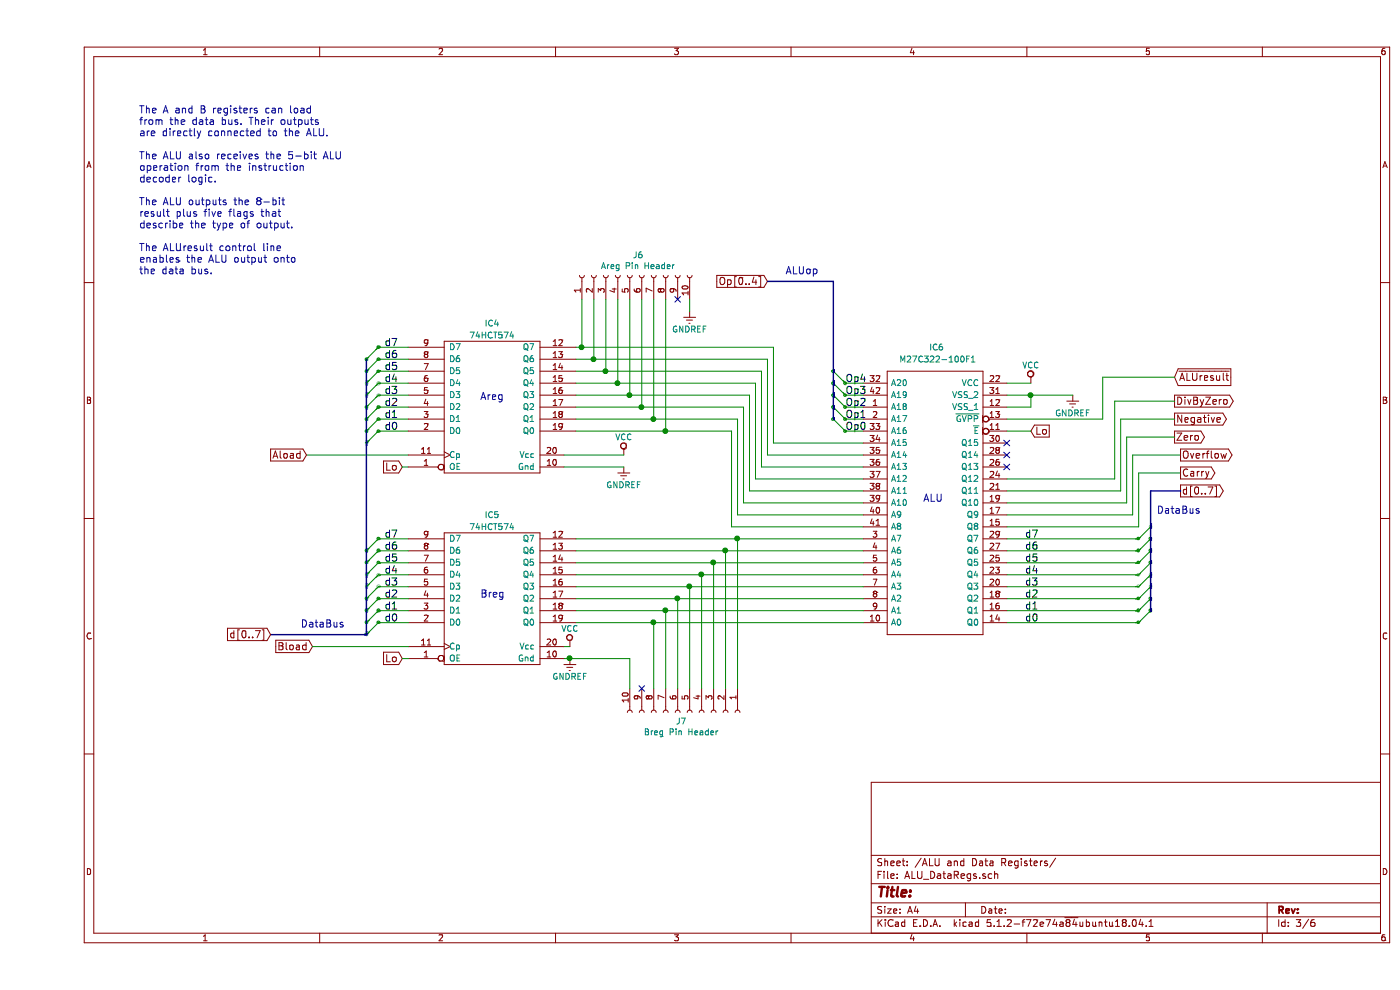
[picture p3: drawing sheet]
EESchema Schematic File Version 4
LIBS:Schematic-cache
EELAYER 29 0
EELAYER END
$Descr A4 11693 8268
encoding utf-8
Sheet 3 6
Title ""
Date ""
Rev ""
Comp ""
Comment1 ""
Comment2 ""
Comment3 ""
Comment4 ""
$EndDescr
$Comp
L 74LS593:M27C322-100F1-RESCUE-Schematic IC6
U 1 1
P 6900 3200
F 0 "IC6" H 7450 3500 50  0000 L CNN
F 1 "M27C322-100F1" H 7200 3400 50  0000 L CNN
F 2 "Housings_DIP:DIP-42_W15.24mm_Socket" H 7950 3300 50  0001 L CNN
F 3 "https://componentsearchengine.com/Datasheets/1/M27C322-100F1.pdf" H 7950 3200 50  0001 L CNN
F 4 "EPROM 32M (2Mx16) 100ns" H 7950 3100 50  0001 L CNN "Description"
F 5 "5.71" H 7950 3000 50  0001 L CNN "Height"
F 6 "STMicroelectronics" H 7950 2900 50  0001 L CNN "Manufacturer_Name"
F 7 "M27C322-100F1" H 7950 2800 50  0001 L CNN "Manufacturer_Part_Number"
F 8 "511-M27C322-10F" H 7950 2700 50  0001 L CNN "Mouser Part Number"
F 9 "https://www.mouser.com/Search/Refine.aspx?Keyword=511-M27C322-10F" H 7950 2600 50  0001 L CNN "Mouser Price/Stock"
F 10 "4151455" H 7950 2500 50  0001 L CNN "RS Part Number"
F 11 "http://uk.rs-online.com/web/p/products/4151455" H 7950 2400 50  0001 L CNN "RS Price/Stock"
	1    6900 3200
	1    0    0    -1  
$EndComp
Text Notes 7400 4200 0    60   ~ 0
ALU
$Comp
L 74LS593:74LS574-RESCUE-Schematic IC5
U 1 1
P 3800 5000
F 0 "IC5" H 3800 5700 50  0000 C CNN
F 1 "74HCT574" H 3800 5600 50  0000 C CNN
F 2 "Housings_DIP:DIP-20_W7.62mm_Socket" H 3800 5000 50  0001 C CNN
F 3 "" H 3800 5000 50  0001 C CNN
	1    3800 5000
	1    0    0    -1  
$EndComp
$Comp
L 74LS593:74LS574-RESCUE-Schematic IC4
U 1 1
P 3800 3400
F 0 "IC4" H 3800 4100 50  0000 C CNN
F 1 "74HCT574" H 3800 4000 50  0000 C CNN
F 2 "Housings_DIP:DIP-20_W7.62mm_Socket" H 3800 3400 50  0001 C CNN
F 3 "" H 3800 3400 50  0001 C CNN
	1    3800 3400
	1    0    0    -1  
$EndComp
Text Notes 3700 3350 0    60   ~ 0
Areg
Text Notes 3700 5000 0    60   ~ 0
Breg
Entry Wire Line
	2750 3000 2850 2900
Entry Wire Line
	2750 3100 2850 3000
Entry Wire Line
	2750 3200 2850 3100
Entry Wire Line
	2750 3300 2850 3200
Entry Wire Line
	2750 3400 2850 3300
Entry Wire Line
	2750 3500 2850 3400
Entry Wire Line
	2750 3600 2850 3500
Entry Wire Line
	2750 3700 2850 3600
Entry Wire Line
	2750 4600 2850 4500
Entry Wire Line
	2750 4700 2850 4600
Entry Wire Line
	2750 4800 2850 4700
Entry Wire Line
	2750 4900 2850 4800
Entry Wire Line
	2750 5000 2850 4900
Entry Wire Line
	2750 5100 2850 5000
Entry Wire Line
	2750 5200 2850 5100
Entry Wire Line
	2750 5300 2850 5200
Text Label 2900 5200 0    60   ~ 0
d0
Text Label 2900 5100 0    60   ~ 0
d1
Text Label 2900 5000 0    60   ~ 0
d2
Text Label 2900 4900 0    60   ~ 0
d3
Text Label 2900 4800 0    60   ~ 0
d4
Text Label 2900 4700 0    60   ~ 0
d5
Text Label 2900 4600 0    60   ~ 0
d6
Text Label 2900 4500 0    60   ~ 0
d7
Text Label 2900 3600 0    60   ~ 0
d0
Text Label 2900 3500 0    60   ~ 0
d1
Text Label 2900 3400 0    60   ~ 0
d2
Text Label 2900 3300 0    60   ~ 0
d3
Text Label 2900 3200 0    60   ~ 0
d4
Text Label 2900 3100 0    60   ~ 0
d5
Text Label 2900 3000 0    60   ~ 0
d6
Text Label 2900 2900 0    60   ~ 0
d7
Entry Wire Line
	9200 5200 9300 5100
Entry Wire Line
	9200 5100 9300 5000
Entry Wire Line
	9200 5000 9300 4900
Entry Wire Line
	9200 4900 9300 4800
Entry Wire Line
	9200 4800 9300 4700
Entry Wire Line
	9200 4700 9300 4600
Entry Wire Line
	9200 4600 9300 4500
Entry Wire Line
	9200 4500 9300 4400
Text GLabel 9550 4100 2    60   Output ~ 0
d[0..7]
Entry Wire Line
	6650 3100 6750 3200
Entry Wire Line
	6650 3200 6750 3300
Entry Wire Line
	6650 3300 6750 3400
Entry Wire Line
	6650 3400 6750 3500
Entry Wire Line
	6650 3500 6750 3600
Text Label 6750 3600 0    60   ~ 0
Op0
Text Label 6750 3500 0    60   ~ 0
Op1
Text Label 6750 3400 0    60   ~ 0
Op2
Text Label 6750 3300 0    60   ~ 0
Op3
Text Label 6750 3200 0    60   ~ 0
Op4
Text GLabel 6100 2350 0    60   Input ~ 0
Op[0..4]
Text GLabel 9550 3950 2    60   Output ~ 0
Carry
Text GLabel 9500 3650 2    60   Output ~ 0
Zero
Text GLabel 9500 3500 2    60   Output ~ 0
Negative
NoConn ~ 8100 3700
NoConn ~ 8100 3800
NoConn ~ 8100 3900
$Comp
L power:VCC #PWR08
U 1 1
P 8300 3200
F 0 "#PWR08" H 8300 3050 50  0001 C CNN
F 1 "VCC" H 8300 3350 50  0000 C CNN
F 2 "" H 8300 3200 50  0001 C CNN
F 3 "" H 8300 3200 50  0001 C CNN
	1    8300 3200
	1    0    0    -1  
$EndComp
$Comp
L power:VCC #PWR09
U 1 1
P 4900 3800
F 0 "#PWR09" H 4900 3650 50  0001 C CNN
F 1 "VCC" H 4900 3950 50  0000 C CNN
F 2 "" H 4900 3800 50  0001 C CNN
F 3 "" H 4900 3800 50  0001 C CNN
	1    4900 3800
	1    0    0    -1  
$EndComp
$Comp
L power:VCC #PWR010
U 1 1
P 4450 5400
F 0 "#PWR010" H 4450 5250 50  0001 C CNN
F 1 "VCC" H 4450 5550 50  0000 C CNN
F 2 "" H 4450 5400 50  0001 C CNN
F 3 "" H 4450 5400 50  0001 C CNN
	1    4450 5400
	1    0    0    -1  
$EndComp
$Comp
L power:GNDREF #PWR011
U 1 1
P 4900 3900
F 0 "#PWR011" H 4900 3650 50  0001 C CNN
F 1 "GNDREF" H 4900 3750 50  0000 C CNN
F 2 "" H 4900 3900 50  0001 C CNN
F 3 "" H 4900 3900 50  0001 C CNN
	1    4900 3900
	1    0    0    -1  
$EndComp
$Comp
L power:GNDREF #PWR012
U 1 1
P 4450 5500
F 0 "#PWR012" H 4450 5250 50  0001 C CNN
F 1 "GNDREF" H 4450 5350 50  0000 C CNN
F 2 "" H 4450 5500 50  0001 C CNN
F 3 "" H 4450 5500 50  0001 C CNN
	1    4450 5500
	1    0    0    -1  
$EndComp
Text GLabel 2250 3800 0    60   Input ~ 0
Aload
Text GLabel 2300 5400 0    60   Input ~ 0
Bload
Text GLabel 9500 3150 2    60   Input ~ 0
~ALUresult
$Comp
L power:GNDREF #PWR013
U 1 1
P 8650 3300
F 0 "#PWR013" H 8650 3050 50  0001 C CNN
F 1 "GNDREF" H 8650 3150 50  0000 C CNN
F 2 "" H 8650 3300 50  0001 C CNN
F 3 "" H 8650 3300 50  0001 C CNN
	1    8650 3300
	1    0    0    -1  
$EndComp
Wire Wire Line
	4500 4500 5850 4500
Wire Wire Line
	4500 4600 5750 4600
Wire Wire Line
	4500 4700 5650 4700
Wire Wire Line
	4500 4800 5550 4800
Wire Wire Line
	6150 3700 6900 3700
Wire Wire Line
	6100 3800 6900 3800
Wire Wire Line
	6050 3900 6900 3900
Wire Wire Line
	6000 4000 6900 4000
Wire Wire Line
	5950 4100 6900 4100
Wire Wire Line
	5900 4200 6900 4200
Wire Wire Line
	5850 4300 6900 4300
Wire Wire Line
	5800 4400 6900 4400
Wire Wire Line
	5800 3600 5800 4400
Wire Wire Line
	5850 3500 5850 4300
Wire Wire Line
	5900 3400 5900 4200
Wire Wire Line
	5950 3300 5950 4100
Wire Wire Line
	6000 3200 6000 4000
Wire Wire Line
	6050 3100 6050 3900
Wire Wire Line
	6100 3000 6100 3800
Wire Wire Line
	6150 2900 6150 3700
Wire Bus Line
	2750 5300 1950 5300
Wire Wire Line
	2850 2900 3100 2900
Wire Wire Line
	2850 3000 3100 3000
Wire Wire Line
	2850 3100 3100 3100
Wire Wire Line
	2850 3200 3100 3200
Wire Wire Line
	2850 3300 3100 3300
Wire Wire Line
	2850 3400 3100 3400
Wire Wire Line
	2850 3500 3100 3500
Wire Wire Line
	2850 3600 3100 3600
Wire Wire Line
	2850 4500 3100 4500
Wire Wire Line
	2850 4600 3100 4600
Wire Wire Line
	2850 4700 3100 4700
Wire Wire Line
	2850 4800 3100 4800
Wire Wire Line
	2850 4900 3100 4900
Wire Wire Line
	2850 5000 3100 5000
Wire Wire Line
	2850 5100 3100 5100
Wire Wire Line
	2850 5200 3100 5200
Wire Bus Line
	9300 4100 9550 4100
Wire Wire Line
	8100 4500 9200 4500
Wire Wire Line
	8100 4600 9200 4600
Wire Wire Line
	8100 4700 9200 4700
Wire Wire Line
	8100 4800 9200 4800
Wire Wire Line
	8100 4900 9200 4900
Wire Wire Line
	8100 5000 9200 5000
Wire Wire Line
	8100 5100 9200 5100
Wire Wire Line
	8100 5200 9200 5200
Wire Wire Line
	6900 3200 6750 3200
Wire Wire Line
	6900 3300 6750 3300
Wire Wire Line
	6900 3400 6750 3400
Wire Wire Line
	6900 3500 6750 3500
Wire Wire Line
	6900 3600 6750 3600
Wire Bus Line
	6650 2350 6100 2350
Wire Wire Line
	8100 3200 8300 3200
Wire Wire Line
	4400 3800 4900 3800
Wire Wire Line
	4400 3900 4900 3900
Wire Wire Line
	4400 5400 4450 5400
Wire Wire Line
	4400 5500 4450 5500
Wire Wire Line
	2250 3800 3100 3800
Wire Wire Line
	2300 5400 3100 5400
Text GLabel 1950 5300 0    60   Input ~ 0
d[0..7]
Text Notes 2200 5250 0    60   ~ 0
DataBus
Text Notes 6250 2300 0    60   ~ 0
ALUop
Text Notes 9350 4300 0    60   ~ 0
DataBus
Text Label 8250 5200 0    60   ~ 0
d0
Text Label 8250 5100 0    60   ~ 0
d1
Text Label 8250 5000 0    60   ~ 0
d2
Text Label 8250 4900 0    60   ~ 0
d3
Text Label 8250 4800 0    60   ~ 0
d4
Text Label 8250 4700 0    60   ~ 0
d5
Text Label 8250 4600 0    60   ~ 0
d6
Text Label 8250 4500 0    60   ~ 0
d7
Text GLabel 9500 3350 2    60   Output ~ 0
DivByZero
Text GLabel 9550 3800 2    60   Output ~ 0
Overflow
Wire Wire Line
	9550 3950 9200 3950
Wire Wire Line
	9200 3950 9200 4400
Wire Wire Line
	9200 4400 8100 4400
Wire Wire Line
	9550 3800 9150 3800
Wire Wire Line
	9150 3800 9150 4300
Wire Wire Line
	9150 4300 8100 4300
Wire Wire Line
	9500 3650 9100 3650
Wire Wire Line
	8100 4200 9100 4200
Wire Wire Line
	9500 3500 9050 3500
Wire Wire Line
	8100 4100 9050 4100
Wire Wire Line
	9100 4200 9100 3650
Wire Wire Line
	9050 4100 9050 3500
Wire Wire Line
	9500 3350 9000 3350
Wire Wire Line
	9000 3350 9000 4000
Wire Wire Line
	9000 4000 8100 4000
Wire Wire Line
	9500 3150 8900 3150
Wire Wire Line
	8100 3300 8300 3300
Wire Wire Line
	8100 3500 8900 3500
Connection ~ 8300 3300
Wire Wire Line
	8100 3400 8300 3400
Text GLabel 3050 3900 0    60   Input ~ 0
Lo
Text GLabel 3050 5500 0    60   Input ~ 0
Lo
Wire Wire Line
	3050 3900 3100 3900
Wire Wire Line
	3050 5500 3100 5500
Wire Wire Line
	8300 3400 8300 3300
Text GLabel 8300 3600 2    60   Input ~ 0
Lo
Text Notes 850  2300 0    60   ~ 0
The A and B registers can load\nfrom the data bus. Their outputs\nare directly connected to the ALU.\n\nThe ALU also receives the 5-bit ALU\noperation from the instruction\ndecoder logic.\n\nThe ALU outputs the 8-bit\nresult plus five flags that\ndescribe the type of output.\n\nThe ALUresult control line\nenables the ALU output onto\nthe data bus.
Wire Wire Line
	8900 3500 8900 3150
Wire Wire Line
	8100 3600 8300 3600
Wire Wire Line
	8300 3300 8650 3300
$Comp
L Connector:Conn_01x10_Female J7
U 1 1
P 5450 5950
F 0 "J7" V 5523 5880 50  0000 C CNN
F 1 "Breg Pin Header" V 5614 5880 50  0000 C CNN
F 2 "Connector_PinSocket_2.54mm:PinSocket_1x10_P2.54mm_Vertical" H 5450 5950 50  0001 C CNN
F 3 "~" H 5450 5950 50  0001 C CNN
	1    5450 5950
	0    1    1    0   
$EndComp
Wire Wire Line
	5850 5750 5850 4500
Connection ~ 5850 4500
Wire Wire Line
	5850 4500 6900 4500
Wire Wire Line
	5750 5750 5750 4600
Connection ~ 5750 4600
Wire Wire Line
	5750 4600 6900 4600
Wire Wire Line
	5650 5750 5650 4700
Connection ~ 5650 4700
Wire Wire Line
	5650 4700 6900 4700
Wire Wire Line
	4500 5200 5150 5200
Wire Wire Line
	4500 5100 5250 5100
Wire Wire Line
	4500 5000 5350 5000
Wire Wire Line
	4500 4900 5450 4900
Wire Wire Line
	5550 5750 5550 4800
Connection ~ 5550 4800
Wire Wire Line
	5550 4800 6900 4800
Wire Wire Line
	5450 5750 5450 4900
Connection ~ 5450 4900
Wire Wire Line
	5450 4900 6900 4900
Wire Wire Line
	5350 5750 5350 5000
Connection ~ 5350 5000
Wire Wire Line
	5350 5000 6900 5000
Wire Wire Line
	5250 5750 5250 5100
Connection ~ 5250 5100
Wire Wire Line
	5250 5100 6900 5100
Wire Wire Line
	5150 5750 5150 5200
Connection ~ 5150 5200
Wire Wire Line
	5150 5200 6900 5200
NoConn ~ 5050 5750
Wire Wire Line
	4450 5500 4950 5500
Wire Wire Line
	4950 5500 4950 5750
Connection ~ 4450 5500
$Comp
L Connector:Conn_01x10_Female J6
U 1 1
P 4950 2300
F 0 "J6" V 5115 2230 50  0000 C CNN
F 1 "Areg Pin Header" V 5024 2230 50  0000 C CNN
F 2 "Connector_PinSocket_2.54mm:PinSocket_1x10_P2.54mm_Vertical" H 4950 2300 50  0001 C CNN
F 3 "~" H 4950 2300 50  0001 C CNN
	1    4950 2300
	0    -1   -1   0   
$EndComp
NoConn ~ 5350 2500
$Comp
L power:GNDREF #PWR0103
U 1 1
P 5450 2600
F 0 "#PWR0103" H 5450 2350 50  0001 C CNN
F 1 "GNDREF" H 5450 2450 50  0000 C CNN
F 2 "" H 5450 2600 50  0001 C CNN
F 3 "" H 5450 2600 50  0001 C CNN
	1    5450 2600
	1    0    0    -1  
$EndComp
Wire Wire Line
	5450 2500 5450 2600
Wire Wire Line
	4500 3600 5250 3600
Wire Wire Line
	4500 3500 5150 3500
Wire Wire Line
	4500 3400 5050 3400
Wire Wire Line
	4500 3300 4950 3300
Wire Wire Line
	4500 3200 4850 3200
Wire Wire Line
	4500 3100 4750 3100
Wire Wire Line
	4500 3000 4650 3000
Wire Wire Line
	4500 2900 4550 2900
Wire Wire Line
	4550 2500 4550 2900
Connection ~ 4550 2900
Wire Wire Line
	4550 2900 6150 2900
Wire Wire Line
	4650 2500 4650 3000
Connection ~ 4650 3000
Wire Wire Line
	4650 3000 6100 3000
Wire Wire Line
	4750 2500 4750 3100
Connection ~ 4750 3100
Wire Wire Line
	4750 3100 6050 3100
Wire Wire Line
	4850 2500 4850 3200
Connection ~ 4850 3200
Wire Wire Line
	4850 3200 6000 3200
Wire Wire Line
	4950 2500 4950 3300
Connection ~ 4950 3300
Wire Wire Line
	4950 3300 5950 3300
Wire Wire Line
	5050 2500 5050 3400
Connection ~ 5050 3400
Wire Wire Line
	5050 3400 5900 3400
Wire Wire Line
	5150 2500 5150 3500
Connection ~ 5150 3500
Wire Wire Line
	5150 3500 5850 3500
Wire Wire Line
	5250 2500 5250 3600
Connection ~ 5250 3600
Wire Wire Line
	5250 3600 5800 3600
Wire Bus Line
	6650 2350 6650 3500
Wire Bus Line
	9300 4100 9300 5100
Wire Bus Line
	2750 3000 2750 5300
$EndSCHEMATC
